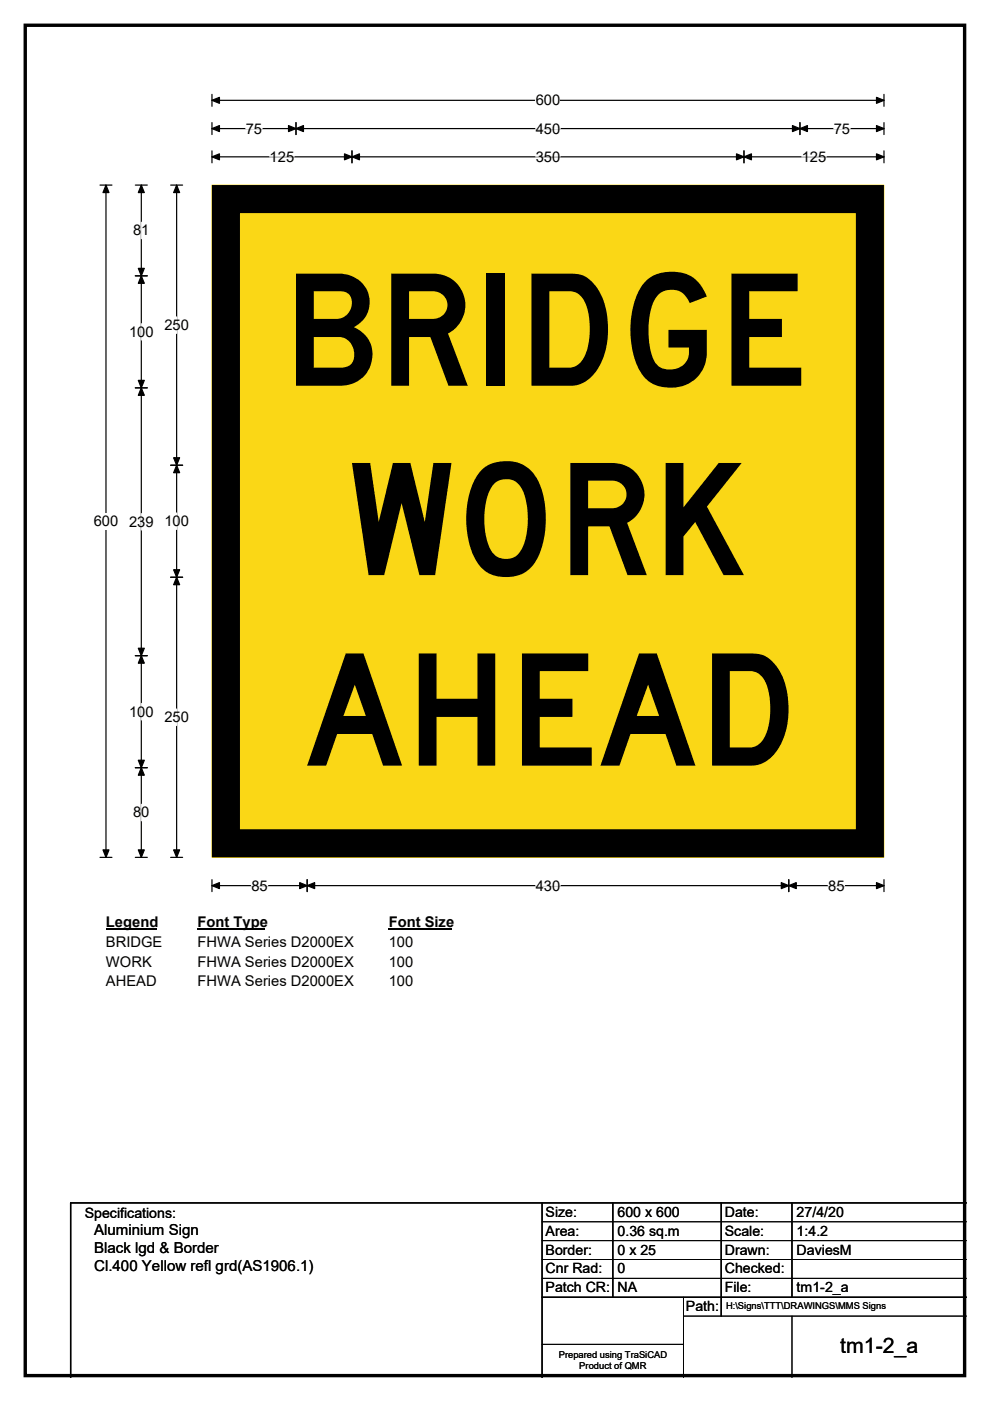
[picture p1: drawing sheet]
<svg xmlns="http://www.w3.org/2000/svg" width="210mm" height="297mm" viewBox="0 0 210 297" stroke-linecap="round" stroke-linejoin="round" font-family="sans-serif">
<path d="M5.4 5.4h199.2v286.3h-199.2z" fill="none" stroke="#000" stroke-width=".72"/>
<path d="M45 21.3h142.5M45 20v2.5M187.5 20v2.5" fill="none" stroke="#000" stroke-width=".25"/>
<path d="M45 21.3l1.5-.7v1.3zM185.9 20.6l1.6 .7-1.6 .6z" fill="#000" stroke="#000" stroke-width=".25"/>
<path d="M113.6 19.5h5.2v3.5h-5.2z" fill="#fff"/>
<g fill="none" stroke="#000" stroke-width=".25">
<path d="M21.2 39.2h2.5M22.5 39.2v142.6M45 27.3h142.5M45 26v2.5M45 32v2.5M45 33.3h142.5M62.8 26v2.5M74.7 32v2.5M157.8 32v2.5M169.7 26v2.5M187.5 26v2.5M187.5 32v2.5"/>
<path d="M21.2 181.8h2.5M45 186.5v2.5M45 187.8h142.5M65.2 186.5v2.5M167.3 186.5v2.5M187.5 186.5v2.5"/>
</g>
<g fill="#000" stroke="#000" stroke-width=".25">
<path d="M22.5 39.2l.6 1.6h-1.3zM45 27.3l1.5-.7v1.3zM45 33.3l1.5-.7v1.3zM62.8 27.3l1.6-.7v1.3zM61.2 26.6l1.6 .7-1.6 .6zM74.7 33.3l1.5-.7v1.3zM73.1 32.6l1.6 .7-1.6 .6zM156.2 32.6l1.6 .7-1.6 .6zM157.8 33.3l1.6-.7v1.3zM168.1 26.6l1.6 .7-1.6 .6zM169.7 27.3l1.6-.7v1.3zM185.9 26.6l1.6 .7-1.6 .6z"/>
<path d="M185.9 32.6l1.6 .7-1.6 .6zM21.8 180.2h1.3l-.6 1.6zM45 187.8l1.5-.7v1.3zM65.2 187.8l1.5-.7v1.3zM63.6 187.1l1.6 .7-1.6 .6zM165.7 187.1l1.6 .7-1.6 .6zM167.3 187.8l1.6-.7v1.3zM185.9 187.1l1.6 .7-1.6 .6z"/>
</g>
<path d="M52.1 27.3h3.5M57.2 33.3h5.2M113.6 27.3h5.2M113.6 33.3h5.2M170.1 33.3h5.2M176.8 27.3h3.5M53.3 187.8h3.5M113.6 187.8h5.2M175.7 187.8h3.4" fill="none" stroke="#fff" stroke-width=".25"/>
<path d="M19.9 108.8h5.2v3.5h-5.2z" fill="#fff"/>
<path d="M28.7 39.2h2.5M30 39.2v142.6M36.2 39.2h2.5M37.5 39.2v142.6M28.7 58.5h2.5M28.7 82.2h2.5M36.2 98.6h2.5M28.7 139h2.5M36.2 122.4h2.5M28.7 162.8h2.5M28.7 181.8h2.5M36.2 181.8h2.5" fill="none" stroke="#000" stroke-width=".25"/>
<g fill="#000" stroke="#000" stroke-width=".25">
<path d="M30 39.2l.6 1.6h-1.3zM37.5 39.2l.6 1.6h-1.3zM30 58.5l.6 1.6h-1.3zM29.3 56.9h1.3l-.6 1.6zM29.3 80.6h1.3l-.6 1.6zM30 82.2l.6 1.6h-1.3zM37.5 98.6l.6 1.6h-1.3zM36.8 97h1.3l-.6 1.6zM29.3 137.4h1.3l-.6 1.6zM30 139l.6 1.6h-1.3zM36.8 120.8h1.3l-.6 1.6zM37.5 122.4l.6 1.6h-1.3z"/>
<path d="M29.3 161.2h1.3l-.6 1.6zM30 162.8l.6 1.6h-1.3zM29.3 180.2h1.3l-.6 1.6zM36.8 180.2h1.3l-.6 1.6z"/>
</g>
<path d="M30 47.1v3.5M30 68.6v3.5M37.5 67.2v3.5M30 108.9v3.5M37.5 108.8v3.5M30 149.1v3.6M37.5 150.3v3.5M30 170.5v3.5" fill="none" stroke="#fff" stroke-width=".25"/>
<path d="M22.5 193.8h10.7v3.5h-10.7z" fill="#fff"/>
<path d="M22.5 197.1h10.7" fill="none" stroke="#000" stroke-width=".32"/>
<path d="M41.9 193.8h14.4v3.5h-14.4z" fill="#fff"/>
<path d="M41.9 197.1h14.4" fill="none" stroke="#000" stroke-width=".32"/>
<path d="M82.4 193.8h13.5v3.5h-13.5z" fill="#fff"/>
<path d="M82.4 197.1h13.5" fill="none" stroke="#000" stroke-width=".32"/>
<g fill="#fff">
<path d="M22.5 198h11.9v3.4h-11.9z"/>
<path d="M41.9 198h33.1v3.4h-33.1z"/>
<path d="M82.4 198h5.3v3.4h-5.3z"/>
<path d="M22.5 202.1h9.7v3.5h-9.7z"/>
<path d="M41.9 202.1h33.1v3.5h-33.1z"/>
<path d="M82.4 202.1h5.3v3.5h-5.3z"/>
<path d="M22.4 206.3h10.8v3.5h-10.8z"/>
<path d="M41.9 206.3h33.1v3.5h-33.1z"/>
<path d="M82.4 206.3h5.3v3.5h-5.3z"/>
</g>
<path d="M45 39.3h142.5v142.5h-142.5z" fill="#fad716"/>
<path d="M45 39.2h142.5v142.6h-142.5z" fill="none" stroke="#fad716" stroke-width=".21"/>
<path d="M47.9 42.2h136.6v136.6h-136.6z" fill="none" stroke="#000" stroke-width="5.9"/>
<path d="M115 255v37M130 255v20M153 255v24M168 255v20M205 255h-190v37M115 275h90" fill="none" stroke="#000" stroke-width=".3"/>
<path d="M115 259h90M115 263h90M115 267h90M115 271h90M145 279h60M145 275v17M168 279v13M115 285h30" fill="none" stroke="#000" stroke-width=".21"/>
<g font-size="33">
<text x="59.9" y="81.8">BRIDGE</text>
<text x="74" y="121.9">WORK</text>
<text x="64.5" y="162.3">AHEAD</text>
</g>
<text font-size="4.5" x="178.2" y="286.9">tm1-2_a</text>
<g font-size="3.2">
<text x="20" y="261.9">Aluminium Sign</text>
<text x="20" y="265.7">Black lgd &amp; Border</text>
<text x="20" y="269.6">Cl.400 Yellow refl grd(AS1906.1)</text>
</g>
<g font-size="3.1">
<text x="113.6" y="22.3">600</text>
<text x="52.1" y="28.3">75</text>
<text x="113.6" y="28.3">450</text>
<text x="176.8" y="28.3">75</text>
<text x="57.2" y="34.3">125</text>
<text x="113.6" y="34.3">350</text>
<text x="170.1" y="34.3">125</text>
<text x="28.2" y="49.9">81</text>
<text x="27.4" y="71.4">100</text>
<text x="34.9" y="70">250</text>
<text x="19.9" y="111.6">600</text>
<text x="27.4" y="111.7">239</text>
<text x="34.9" y="111.5">100</text>
<text x="27.4" y="151.9">100</text>
<text x="34.9" y="153.1">250</text>
<text x="28.2" y="173.3">80</text>
<text x="53.3" y="188.8">85</text>
<text x="113.6" y="188.8">430</text>
<text x="175.7" y="188.8">85</text>
<text x="22.5" y="196.6">Legend</text>
<text x="41.9" y="196.6">Font Type</text>
<text x="82.4" y="196.6">Font Size</text>
<text x="22.5" y="200.7">BRIDGE</text>
<text x="41.9" y="200.7">FHWA Series D2000EX</text>
<text x="82.4" y="200.7">100</text>
<text x="22.5" y="204.9">WORK</text>
<text x="22.5" y="209.1">AHEAD</text>
<text x="41.9" y="204.9">FHWA Series D2000EX</text>
<text x="41.9" y="209.1">FHWA Series D2000EX</text>
<text x="82.4" y="204.9">100</text>
<text x="82.4" y="209.1">100</text>
</g>
<g font-size="3">
<text x="115.7" y="258">Size:</text>
<text x="131" y="258">600 x 600</text>
<text x="153.7" y="258">Date:</text>
<text x="169" y="258">27/4/20</text>
<text x="18" y="258.2">Specifications:</text>
<text x="115.7" y="262">Area:</text>
<text x="131" y="262">0.36 sq.m</text>
<text x="153.7" y="262">Scale:</text>
<text x="169" y="262">1:4.2</text>
<text x="115.7" y="266">Border:</text>
<text x="115.7" y="270">Cnr Rad:</text>
<text x="131" y="266">0 x 25</text>
<text x="131" y="270">0</text>
<text x="153.7" y="266">Drawn:</text>
<text x="153.7" y="270">Checked:</text>
<text x="169" y="266">DaviesM</text>
<text x="115.7" y="274">Patch CR:</text>
<text x="131" y="274">NA</text>
<text x="153.7" y="274">File:</text>
<text x="169" y="274">tm1-2_a</text>
<text x="145.5" y="278">Path:</text>
</g>
<g font-size="2">
<text x="154" y="277.6">H:\Signs\TTT\DRAWINGS\MMS Signs</text>
<text x="118.5" y="287.8">Prepared using TraSiCAD</text>
<text x="122.9" y="290.2">Product of QMR</text>
</g>
</svg>
